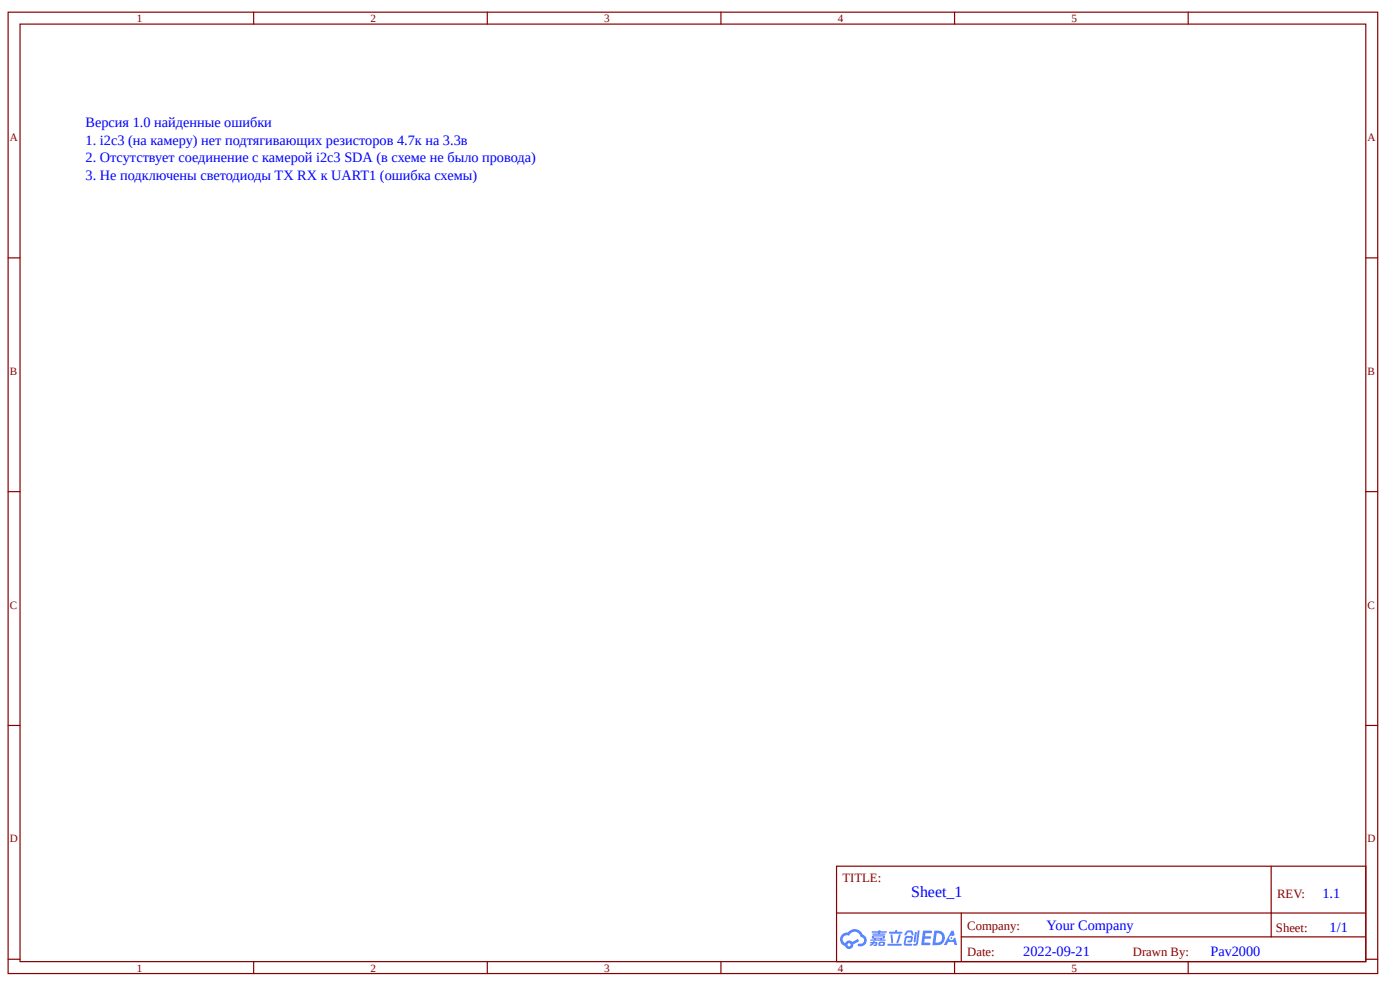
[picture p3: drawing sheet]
<svg xmlns="http://www.w3.org/2000/svg" width="297mm" height="210mm" viewBox="0 0 297 210" stroke-linecap="round" stroke-linejoin="round" font-family="sans-serif">
<g fill="none" stroke="#800" stroke-width=".25">
<path d="M1.7 2.6h290.6v203.8h-290.6zM4.3 5.1h285.5v198.8h-285.5zM53.8 2.6v2.5M103.4 2.6v2.5M152.9 2.6v2.5M202.5 2.6v2.5M252.1 2.6v2.5M1.7 54.7h2.6M289.8 54.7h2.5M1.7 104.2h2.6M289.8 104.2h2.5M1.7 153.8h2.6"/>
<path d="M289.8 153.8h2.5M177.5 183.6h112.3v20.3h-112.3zM177.5 193.6h112.2M203.9 198.6h85.8M203.9 193.6v10.1M269.7 183.7v14.9M1.7 203.4h2.6M53.8 203.9v2.5M103.4 203.9v2.5M152.9 203.9v2.5M202.5 203.9v2.5M252.1 203.9v2.5"/>
<path d="M289.8 203.4h2.5"/>
</g>
<g fill="#58f">
<path d="M195.8 197.3h1.7l.2 .1-.1 .4-1.3 .1-.1 .6h1.1l.2 .3-.2 .2h-1.1l-.1 .8 1.2 .1 .1 .2-.1 .2-1.9 .1z"/>
<path d="M201.8 197.3h.5l.2 .9-.4 .3a.48 .48 0 0 0-.7 .2 .48 .48 0 0 0 .3 .6 .48 .48 0 0 0 .6-.4l.4-.2 .4 1.7h-.6l-.1-.7h-1.2l-.4 .7h-.6z"/>
<path d="M194.1 197.6h.4l-.3 2-.2 .2-.2-.2z"/>
<path d="M194.7 197.3h.4l-.3 2.7a.57 .57 0 0 1-.5 .5 .57 .57 0 0 1-.6-.2l.7-.3z"/>
<path d="M192.3 197.4l.4-.2 .8 .1 .3 1h-.4l-.2-.6h-.6l-.4 .6h-.3z"/>
<path d="M192.1 198.6l1.2-.2a.73 .73 0 0 1 .4 .8 .73 .73 0 0 1-.6 .6h-.5l-.1-.2 .2-.2h.4l.2-.6h-.9l-.3 1.3h1.3l.1 .2-.2 .2h-1.1l-.4-.2-.1-.3z"/>
<path d="M188.3 200.1h2.8l.2 .2-.2 .2h-2.7z"/>
<path d="M190.7 198.1h.4a2.79 2.79 0 0 1-.7 1.9l-.2-.2z"/>
<path d="M188.9 198.1h.4l.2 1.6-.2 .3-.2-.2z"/>
<path d="M188.6 197.5h1.3v-.3h.4v.3h1l.2 .3-.2 .1h-2.6z"/>
<path d="M184.7 199.7l.9-.2v.2l.5 .1-.1 .6-.7 .1v-.2h.4v-.3a.45 .45 0 0 0-.6 .3l-.5 .3-.1-.3 .5-.3h-.4z"/>
<path d="M185 197.4h1.3l.1-.2h.4v.2h1.2l.1 .2-.1 .1h-1.3v.2h1l.2 .2-.2 .1h-2.5l-.1-.3h1.2v-.2h-1.3z"/>
<path d="M198.2 197.3l-.4 3.1h.9a1.55 1.55 0 0 0 1.8-1.6 1.55 1.55 0 0 0-1.8-1.5zM198.7 197.8a1.04 1.04 0 0 1 1.2 1.2 1.04 1.04 0 0 1-1.5 .8z"/>
<path d="M185.1 198.4l-.1 .5 .4 .1v.2h-.7v.3h3.1l.1-.2-.1-.1h-.7l.1-.1a.43 .43 0 0 0 .5-.3 .43 .43 0 0 0-.2-.5h-2.2zM185.4 198.6h2l-.2 .2h-1.8zM185.8 199h1l-.1 .2h-.8z"/>
<path d="M186.5 199.8l-.1 .7 1.3-.1v-.7zM186.8 200l.5-.1v.4h-.5z"/>
<path d="M178.6 198.1a1.47 1.47 0 0 0 .7 2.5 .89 .89 0 0 0 1 .6 .89 .89 0 0 0 .7-1l1.3-.7-.3-.4-1.2 .6-.4-.3a.89 .89 0 0 0-1.1 .6 .9 .9 0 0 1-.4-1.2 .9 .9 0 0 1 1.2-.4 1.3 1.3 0 0 1 1.4-.8 1.3 1.3 0 0 1 1.1 1.1 .74 .74 0 0 1 .7 .9 .74 .74 0 0 1-1.1 .5l-.2 .1v.3a1.28 1.28 0 0 0 1.8-.6 1.28 1.28 0 0 0-.8-1.7 1.89 1.89 0 0 0-3.2-.5l-.7 .1zM179.8 200.3a.35 .35 0 0 1 .7 0 .35 .35 0 0 1-.7 0z"/>
<circle cx="201.8" cy="198.9" r=".19"/>
</g>
<text font-size="3.4" fill="#00f" x="193.3" y="190.1">Sheet_1</text>
<g font-size="3" fill="#00f">
<text x="18.2" y="26.9">Верcия 1.0 найденные ошибки</text>
<text x="18.2" y="30.7">1. i2c3 (на камеру) нет подтягивающих резисторов 4.7к на 3.3в</text>
<text x="18.2" y="34.4">2. Отсутствует соединение с камерой i2c3 SDA (в схеме не было провода)</text>
<text x="18.2" y="38.2">3. Не подключены светодиоды TX RX к UART1 (ошибка схемы)</text>
<text x="280.6" y="190.3">1.1</text>
<text x="222" y="197.1">Your Company</text>
<text x="282.1" y="197.7">1/1</text>
<text x="217.1" y="202.7">2022-09-21</text>
<text x="256.8" y="202.7">Pav2000</text>
</g>
<g font-size="2.7" fill="#800">
<text x="178.7" y="186.9">TITLE:</text>
<text x="270.9" y="190.3">REV:</text>
<text x="205.2" y="197.1">Company:</text>
<text x="270.7" y="197.6">Sheet:</text>
<text x="205.2" y="202.6">Date:</text>
<text x="240.3" y="202.7">Drawn By:</text>
</g>
<g font-size="2.4" fill="#800">
<text x="29" y="4.7">1</text>
<text x="78.6" y="4.7">2</text>
<text x="128.2" y="4.7">3</text>
<text x="177.7" y="4.7">4</text>
<text x="227.3" y="4.7">5</text>
<text x="2.1" y="29.9">A</text>
<text x="290.1" y="29.9">A</text>
<text x="2.1" y="79.5">B</text>
<text x="290.1" y="79.5">B</text>
<text x="2.1" y="129">C</text>
<text x="290.1" y="129">C</text>
<text x="2.1" y="178.6">D</text>
<text x="290.1" y="178.6">D</text>
<text x="29" y="206">1</text>
<text x="78.6" y="206">2</text>
<text x="128.2" y="206">3</text>
<text x="177.7" y="206">4</text>
<text x="227.3" y="206">5</text>
</g>
</svg>
